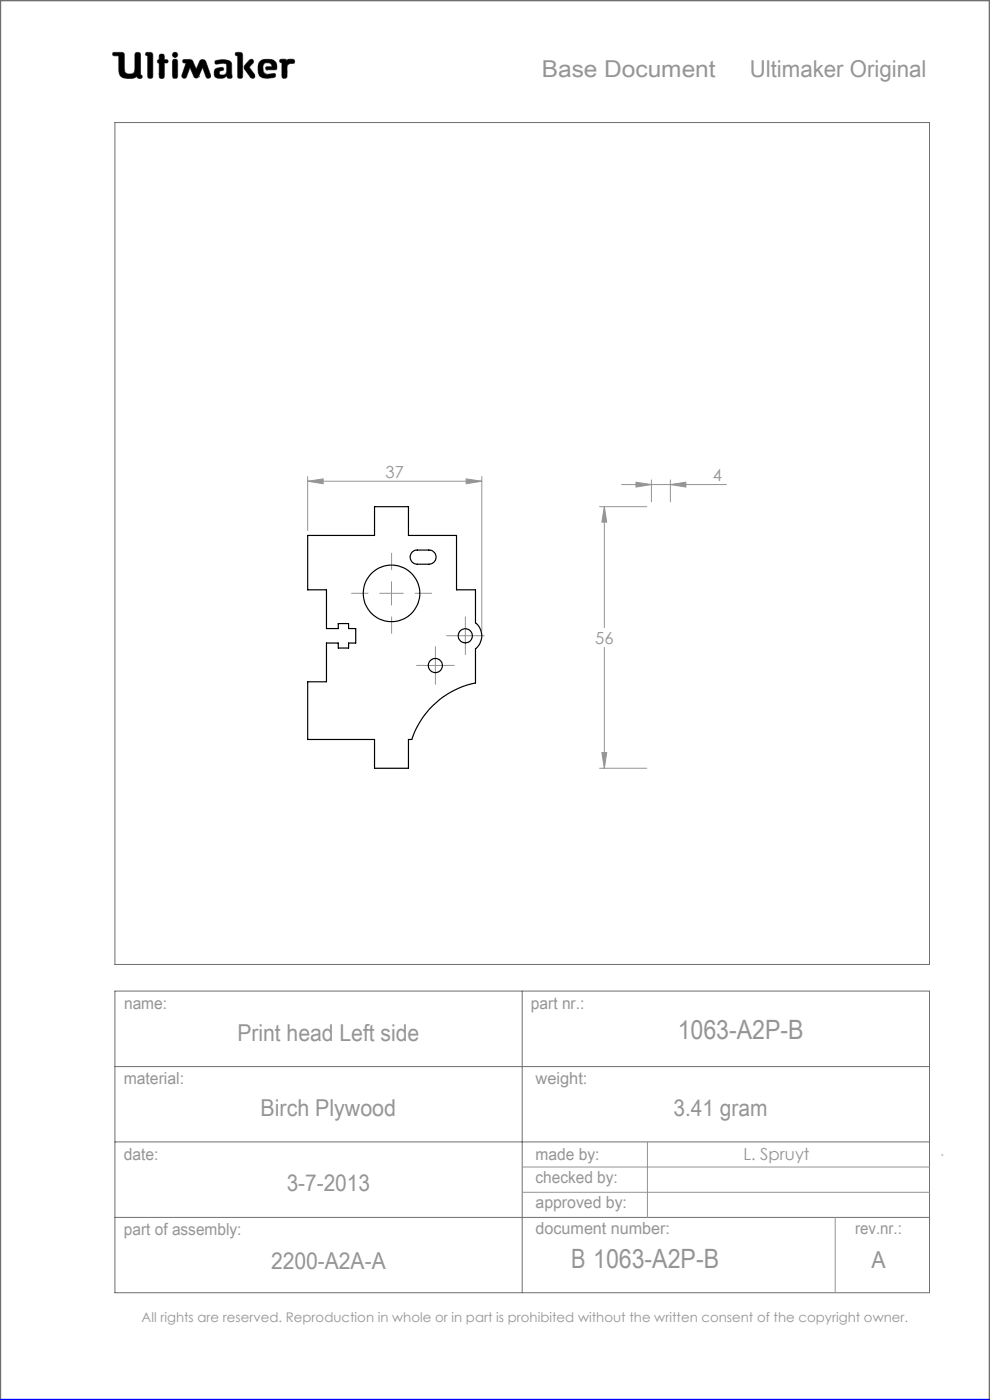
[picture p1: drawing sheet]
<svg xmlns="http://www.w3.org/2000/svg" width="210mm" height="297mm" viewBox="0 0 210 297" stroke-linecap="round" stroke-linejoin="round" font-family="sans-serif">
<g fill="none" stroke="#6f6f6f" stroke-width=".21">
<path d="M24 11.1h1.9l.4 .3 .2 3.9a1.51 1.51 0 0 0 2 0l.2-4a.77 .77 0 0 1 1 0l.1 4.6 .3 .1a.39 .39 0 0 1-.3 .6l-.6-.1-.1-.3a3.8 3.8 0 0 1-3 .3l-.6-.5-.2-.6-.1-3.6h-1a.39 .39 0 0 1-.3-.2 .39 .39 0 0 1 .1-.5zM31 11.1l1.2 .1 .2 .4-.1 4.8a.6 .6 0 0 1-.6 .2 .6 .6 0 0 1-.4-.5v-4.3l-.4-.1zM33.8 12.7v-1.1a.6 .6 0 0 1 .7-.1 .6 .6 0 0 1 .4 .5v.7h.6a.37 .37 0 0 1 0 .6l-.6 .1-.1 3.1a.6 .6 0 0 1-.6 .1 .6 .6 0 0 1-.4-.5v-2.7M33.8 12.7h.1M33.8 13.4h.1M33.8 15.7h.1M33.8 12.7h-.3l-.1 .3v.2l.4 .2M36.7 11.3l.4-.2 .4 .2 .2 .3-.2 .4-.4 .2-.4-.2-.1-.4zM36.8 12.6h.7l.2 .5v3l-.2 .5h-.7l-.2-.5v-3zM38.9 12.7l1.4-.1 .4 .2 .9 1.9 .7-1.6a.73 .73 0 0 1 .7-.5 .73 .73 0 0 1 .7 .5l1 2.8-.1 .5a.53 .53 0 0 1-.5 .2 .53 .53 0 0 1-.4-.3l-.7-2-1 2.1-.4 .2-.4-.2-.9-2.1-.7 2a.54 .54 0 0 1-.5 .3 .54 .54 0 0 1-.5-.2v-.5l.9-2.5-.7-.2zM42.1 16.3h.1M45.6 12.9a3.7 3.7 0 0 1 3.4 .3l.1 .5 .1 2.7a.64 .64 0 0 1-1-.2l-.1-.1a1.93 1.93 0 0 1-2.5 .2 1.32 1.32 0 0 1 .4-1.8l1-.2 .3 .1 .1 .2v.3a.73 .73 0 0 0-.9 .8 .98 .98 0 0 0 1.4 0l.2-.6-.1-1.5a2.59 2.59 0 0 0-2 0l-.4-.2z"/>
<path d="M50 11.1l1.3 .1 .2 .4-.1 4.8a.57 .57 0 0 1-.6 .2 .57 .57 0 0 1-.4-.5v-4.3l-.4-.1zM52.9 12.8l.4-.2 .4 .1 .1 .4-1 1.1 1.2 1.6 .1 .5-.2 .3h-.4a5.9 5.9 0 0 1-1.7-2.2l.1-.6zM55 13.3a2.62 2.62 0 0 1 3.5-.1l.2 1.1-.1 .5h-2l-.2-.1v-.5l1.3-.1-.2-.5a1.24 1.24 0 0 0-1.6 .1l-.1 1.1 .2 .6 .8 .4 1.5-.2 .1 .1v.6a3.8 3.8 0 0 1-3.3-.1 3.2 3.2 0 0 1-.1-2.9zM56.6 14.8h.1M59.4 12.6h1.2l.3 .3a1.21 1.21 0 0 1 1.5-.2v.7l-.9 .1-.6 .4-.1 2.5a.6 .6 0 0 1-.6 .2 .6 .6 0 0 1-.4-.5v-2.8l-.5-.2zM24.4 26h172.8v178.6h-172.8zM24.4 210.3h172.8v63.9h-172.8zM110.8 210.3v63.9M24.4 226.3h172.8M24.4 242.2h172.8M24.4 258.3h172.8"/>
</g>
<path d="M0 297v-297h210v297" fill="none" stroke="#6f6f6f" stroke-width=".5"/>
<g fill="none" stroke="#959595" stroke-width=".21">
<path d="M65.3 102.1l3.2-.5v1zM65.3 101.1v11.5M65.3 102.1h36.9M98.9 101.6l3.3 .5-3.3 .5zM102.2 101.1v32.8M127.2 107.5h10M128.2 107.5l.5 3.3h-1zM128.2 107.5v25.6M131.8 102.8h22.3M134.9 102.3l3.3 .5-3.3 .5zM138.2 101.8v4.7M142.2 102.8l3.3-.5v1z"/>
<path d="M142.2 101.8v4.7M80.5 125.9h5M83 123.4v5M92.4 138.7v5M96.2 134.9h5M98.7 132.4v5M128.2 137.3v25.7M89.9 141.2h5M127.7 159.7h1l-.5 3.3zM127.2 163h10M110.8 247.6h86.4M110.8 252.9h86.4"/>
<path d="M137.3 242.2v16.1M177.2 258.3v15.9M199.7 245h.3"/>
</g>
<path d="M0 297h210" fill="none" stroke="#00f" stroke-width=".5"/>
<path d="M45.7 12.9l-.1 .5 .2 .2 1.2-.2 .9 .1 .2 .3-.1 1.4a.84 .84 0 0 1-.6 .7 .84 .84 0 0 1-.9-.3l.1-.4 .4-.2a.36 .36 0 0 0 .4-.4 .36 .36 0 0 0-.4-.3 1.23 1.23 0 0 0-1.6 1 1.07 1.07 0 0 0 .3 1.1 1.07 1.07 0 0 0 1.1 .2h.6l.3-.2a.28 .28 0 0 1 .4-.3 .28 .28 0 0 1 .2 .4 .57 .57 0 0 0 .6 .2 .57 .57 0 0 0 .3-.6l-.1-2.4a1.23 1.23 0 0 0-1.5-1zM50 11.1v.6l.4 .1v4.6l.3 .2h.5l.3-.3v-4.8l-.4-.4zM53 12.7l-1.2 1.3v.5l1.4 2 .6 .1 .2-.2v-.6l-1.2-1.6 1-.9v-.4l-.4-.3zM55.2 12.9a2.9 2.9 0 0 0 .1 3.4l.5 .2 1 .1 1.4-.2 .3-.2-.1-.5-.2-.1-1.4 .2-.6-.2-.3-.4-.1-.5a.99 .99 0 0 1 .7-1.3 .99 .99 0 0 1 1.2 .7l-1.2 .1-.2 .4 .3 .2h1.5a.51 .51 0 0 0 .6-.1 .51 .51 0 0 0 0-.6 1.62 1.62 0 0 0-2-1.5l-1.1 .1zM59.4 12.6l-.1 .6 .5 .1v3l.2 .3h.6l.3-.4v-2.3l.6-.4 .9-.1 .1-.5-.3-.3h-1l-.3 .3-.4-.3zM36.7 12.7l-.1 .3v3.4l.2 .2h.7l.2-.3v-3.4l-.2-.3zM36.6 11.6a.56 .56 0 0 0 1.1 0 .56 .56 0 0 0-1.1 0zM33.8 11.6v1.1l-.4 .2v.4l.4 .1v2.9l.2 .3h.5l.4-.4v-2.8l.7-.1 .1-.4-.3-.2h-.5v-.8l-.2-.4h-.6zM31 11.1l-.1 .6 .4 .1v4.5l.3 .3h.5l.3-.5v-4.7l-.4-.3zM38.8 12.7v.5l.7 .2-.9 2.5 .1 .6 .5 .1 .3-.2 .8-2.1 .9 2.1 .3 .2h.3l.3-.2 .9-2.1 .7 2.1 .6 .2 .4-.2v-.5l-1-2.8-.3-.4h-.7l-.3 .2-.8 1.8-.9-1.9-.4-.2zM24 11.2v.6h1.2v2.7a1.76 1.76 0 0 0 2.2 2.1h.9l.8-.4 .3 .4h.6l.2-.2-.1-.4-.3-.1v-4.4l-.4-.4h-.5l-.3 .4v3.4a.81 .81 0 0 1-1.1 .8h-.1a.86 .86 0 0 1-1-1.1l-.1-3.3-.4-.2z" fill-rule="evenodd" fill="#000"/>
<path d="M78.1 125.9h-3.5M83.1 120.9v-3.5M83.1 130.9v3.5M88.1 125.9h3.5M92.4 138.7v-1.5M96.2 134.9h-1.5M98.7 132.4v-1.5M98.7 137.4v1.5M101.2 134.9h1.5M89.9 141.2h-1.5M92.4 143.7v1.5M94.9 141.2h1.5" fill="none" stroke="#959595" stroke-width=".21" stroke-dasharray="15.2 1.3 1.3 1.3"/>
<path d="M65.3 102.1l3.2-.5v1zM98.9 101.6l3.3 .5-3.3 .5zM134.9 102.3l3.3 .5-3.3 .5zM142.2 102.8l3.3-.5v1zM128.2 107.5l.5 3.3h-1zM127.7 159.7h1l-.5 3.3z" fill="#959595"/>
<g fill="none" stroke="#000" stroke-width=".25">
<path d="M65.3 113.6h14.1v-6.1h7.2v6.1h10.2v11.5h4.1v7a3.5 3.5 0 0 1 0 5.6v7.2a18.1 18.1 0 0 0-13.6 12h-.7v6.1h-7.2v-6.1h-14.1v-12.3h4v-8.2h2.5v1.1h2.1v-1.1h1.6v-3.1h-1.6v-1h-2.1v1h-2.5v-8.2h-4zM87.3 117.3l.9-.6h2.8a1.5 1.5 0 0 1 1.5 1.5 1.5 1.5 0 0 1-1.5 1.5h-2.5a1.53 1.53 0 0 1-1.2-2.4z"/>
<circle cx="83" cy="125.9" r="6"/>
<circle cx="98.7" cy="134.9" r="1.5"/>
<circle cx="92.4" cy="141.2" r="1.51"/>
</g>
<g font-size="5.6" fill="#959595">
<text x="143.8" y="220.3">1063-A2P-B</text>
<text x="121.1" y="269.1">B 1063-A2P-B</text>
</g>
<g font-size="4.9" fill="#959595">
<text x="114.9" y="16.3">Base Document</text>
<text x="159" y="16.3">Ultimaker Original</text>
<text x="50.3" y="220.9">Print head Left side</text>
<text x="55.3" y="236.7">Birch Plywood</text>
<text x="142.8" y="236.7">3.41 gram</text>
<text x="60.8" y="252.7">3-7-2013</text>
<text x="57.5" y="269.3">2200-A2A-A</text>
<text x="184.9" y="269.1">A</text>
</g>
<g font-size="3.5" fill="#959595">
<text x="81.8" y="101.3">37</text>
<text x="151.2" y="102">4</text>
<text x="126.3" y="136.5">56</text>
<text x="26.3" y="214.1">name:</text>
<text x="112.6" y="214">part nr.:</text>
<text x="26.2" y="229.9">material:</text>
<text x="113.6" y="229.9">weight:</text>
<text x="26.3" y="246">date:</text>
<text x="113.6" y="246">made by:</text>
<text x="113.6" y="251.1">checked by:</text>
<text x="157.7" y="246.2">L. Spruyt</text>
<text x="113.6" y="256.3">approved by:</text>
<text x="26.3" y="262">part of assembly:</text>
<text x="113.6" y="261.8">document number:</text>
<text x="181.4" y="261.9">rev.nr.:</text>
</g>
<text font-size="2.8" fill="#959595" x="30" y="280.4">All rights are reserved. Reproduction in whole or in part is prohibited without the written consent of the copyright owner.</text>
</svg>
